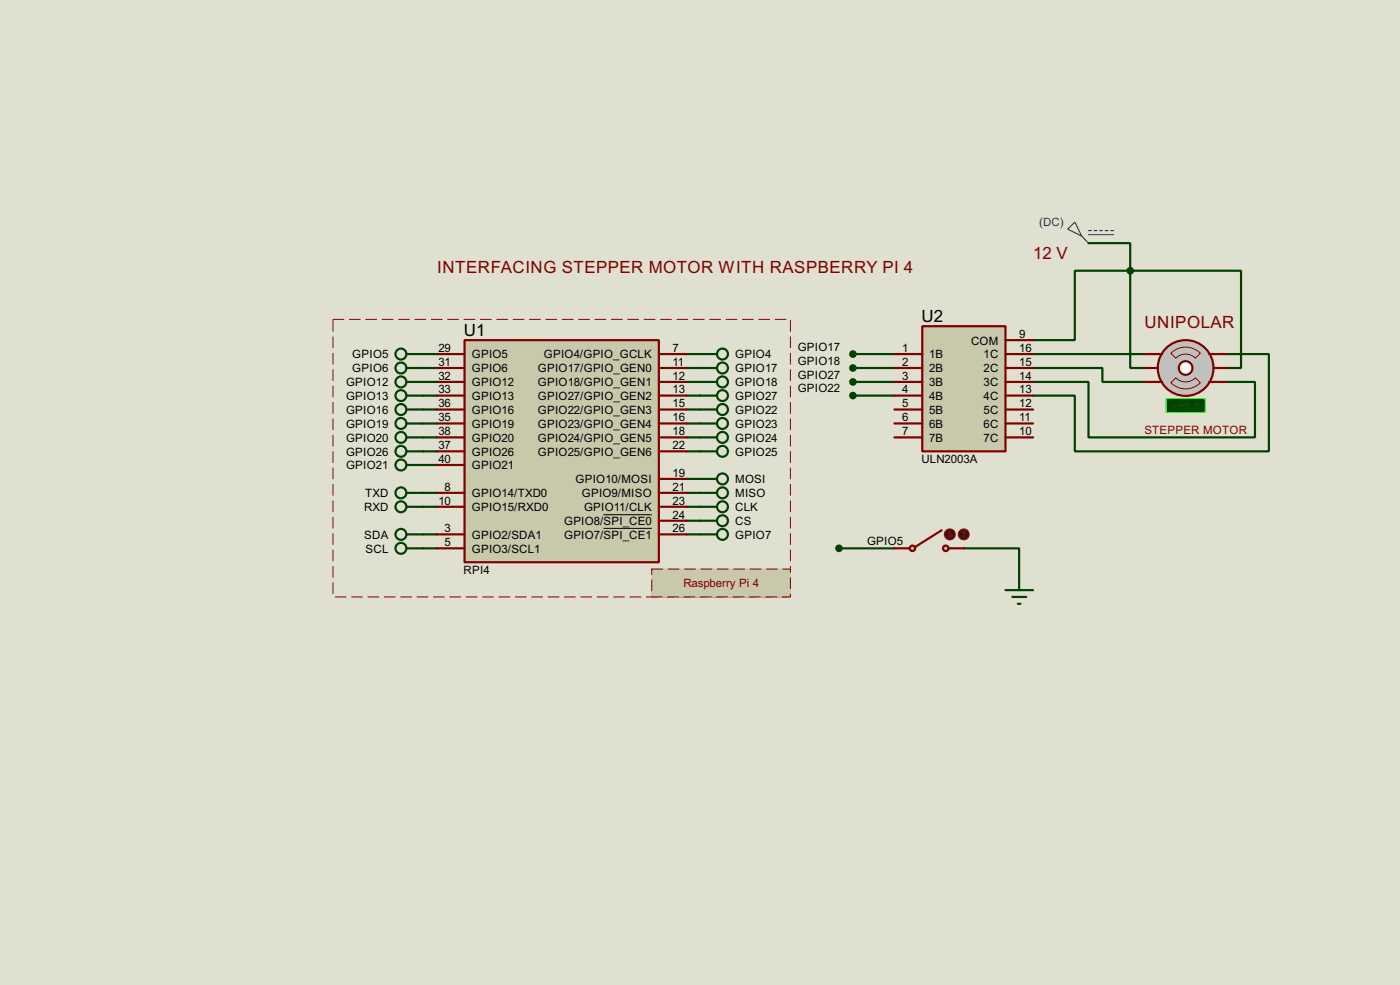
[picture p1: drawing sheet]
<svg xmlns="http://www.w3.org/2000/svg" width="256mm" height="180mm" viewBox="0 0 256 180" stroke-linecap="round" stroke-linejoin="round" font-family="sans-serif">
<path d="M0 0h256.5v180.3h-256.5z" fill="#e0e0d0"/>
<g fill="none" stroke="#004000" stroke-width=".4">
<path d="M199.4 44.5h7.7v5.1M207.1 49.6v17.8h2.5M207.1 49.6h20.3v17.8h-2.6M207.1 49.6h-10.2v12.7h-7.6M77.5 64.8h2.6M77.5 67.4h2.6M77.5 72.4h2.6M77.5 77.5h2.6M77.5 69.9h2.6M77.5 75h2.6M125.8 64.8h2.5M125.8 67.4h2.5"/>
<path d="M125.8 72.4h2.5M125.8 77.5h2.5M125.8 69.9h2.5M125.8 75h2.5M156.3 64.8h7.6M156.3 67.4h7.6M156.3 72.4h7.6M156.3 69.9h7.6M189.3 67.4h12.7v2.5h7.6M189.3 69.9h10.1v10.2h30.5v-10.2h-5.1M189.3 64.8h20.3M224.8 64.8h7.7v17.8h-35.6v-10.2h-7.6"/>
<path d="M77.5 97.8h2.6M77.5 82.6h2.6M77.5 92.8h2.6M77.5 80.1h2.6M77.5 85.1h2.6M77.5 90.2h2.6M125.8 97.8h2.5M125.8 82.6h2.5M125.8 92.8h2.5M125.8 80.1h2.5M125.8 90.2h2.5M125.8 87.7h2.5"/>
<path d="M125.8 95.3h2.5M77.5 100.4h2.6M153.7 100.4h10.2M176.6 100.4h10.1v5.1"/>
</g>
<path d="M61 58.5h83.8v50.8h-83.8z" fill="none" stroke="#e0e0d0" stroke-width=".18"/>
<path d="M61 58.5h83.8v50.8h-83.8z" fill="none" stroke="#800000" stroke-width=".18" stroke-dasharray="2 1"/>
<g fill="#c8c8aa">
<path d="M119.4 104.2h25.4v5.1h-25.4z" fill-rule="evenodd"/>
<path d="M119.4 104.2h25.4v5.1h-25.4z" fill-rule="evenodd"/>
</g>
<path d="M119.4 104.2h25.4v5.1h-25.4z" fill="none" stroke="#c8c8aa" stroke-width=".18"/>
<path d="M119.4 104.2h25.4v5.1h-25.4z" fill="none" stroke="#800000" stroke-width=".18" stroke-dasharray="2 1"/>
<path d="M85.1 62.3h35.6v40.6h-35.6z" fill="#c8c8aa" stroke="#800000" stroke-width=".4"/>
<g fill="none" stroke="#800000" stroke-width=".4">
<path d="M80.1 64.8h5M80.1 67.4h5M80.1 72.4h5M80.1 75h5M80.1 77.5h5M80.1 69.9h5M120.7 64.8h5.1M120.7 67.4h5.1M120.7 72.4h5.1M120.7 75h5.1M120.7 77.5h5.1M120.7 69.9h5.1"/>
<path d="M80.1 97.8h5M80.1 90.2h5M80.1 92.8h5M80.1 82.6h5M80.1 80.1h5M80.1 85.1h5M120.7 97.8h5.1M120.7 87.7h5.1M120.7 90.2h5.1M120.7 92.8h5.1M120.7 82.6h5.1M120.7 80.1h5.1"/>
<path d="M120.7 95.3h5.1M80.1 100.4h5"/>
</g>
<path d="M110.6 94.2h8.8M110.6 96.7h8.8" fill="none" stroke="#000" stroke-width=".18"/>
<g fill="none" stroke="#004000" stroke-width=".4">
<path d="M74.5 64.8h3M74.5 67.4h3M74.5 72.4h3M74.5 77.5h3M74.5 69.9h3M74.5 75h3M128.3 64.8h3.1M128.3 67.4h3.1M128.3 72.4h3.1M128.3 77.5h3.1M128.3 69.9h3.1M128.3 75h3.1"/>
<path d="M74.5 97.8h3M74.5 82.6h3M74.5 92.8h3M74.5 80.1h3M74.5 85.1h3M74.5 90.2h3M128.3 97.8h3.1M128.3 82.6h3.1M128.3 92.8h3.1M128.3 80.1h3.1M128.3 90.2h3.1M128.3 87.7h3.1"/>
<path d="M128.3 95.3h3.1M74.5 100.4h3"/>
<circle cx="73.4" cy="64.8" r="1"/>
<circle cx="73.4" cy="77.5" r="1"/>
<circle cx="73.4" cy="75" r="1"/>
<circle cx="73.4" cy="72.4" r="1"/>
<circle cx="73.4" cy="69.9" r="1"/>
<circle cx="73.4" cy="67.4" r="1"/>
<circle cx="132.3" cy="72.4" r="1"/>
<circle cx="132.3" cy="69.9" r="1"/>
<circle cx="132.3" cy="67.4" r="1"/>
<circle cx="132.3" cy="64.8" r="1"/>
<circle cx="132.3" cy="75" r="1"/>
<circle cx="132.3" cy="77.5" r="1"/>
<circle cx="73.4" cy="97.8" r="1"/>
<circle cx="73.4" cy="85.1" r="1"/>
<circle cx="73.4" cy="82.6" r="1"/>
<circle cx="73.4" cy="92.8" r="1"/>
<circle cx="73.4" cy="80.1" r="1"/>
<circle cx="73.4" cy="90.2" r="1"/>
<circle cx="132.3" cy="95.3" r="1"/>
<circle cx="132.3" cy="92.8" r="1"/>
<circle cx="132.3" cy="87.7" r="1"/>
<circle cx="132.3" cy="82.6" r="1"/>
<circle cx="132.3" cy="90.2" r="1"/>
<circle cx="132.3" cy="80.1" r="1"/>
<circle cx="132.3" cy="97.8" r="1"/>
<circle cx="73.4" cy="100.4" r="1"/>
</g>
<path d="M169 59.7h15.2v22.9h-15.2z" fill="#c8c8aa" stroke="#800000" stroke-width=".4"/>
<g fill="none" stroke="#800000" stroke-width=".4">
<path d="M163.9 64.8h5.1M163.9 67.4h5.1M163.9 69.9h5.1M163.9 72.4h5.1M163.9 75h5.1M163.9 77.5h5.1M184.2 64.8h5.1M184.2 67.4h5.1M184.2 69.9h5.1M184.2 72.4h5.1M184.2 75h5.1M184.2 77.5h5.1"/>
<path d="M184.2 62.3h5.1M163.9 80.1h5.1M184.2 80.1h5.1"/>
</g>
<g fill="#004000" stroke="#004000" stroke-width=".4">
<circle cx="156.2" cy="64.8" r=".5"/>
<circle cx="156.2" cy="67.4" r=".5"/>
<circle cx="156.2" cy="69.9" r=".5"/>
<circle cx="156.2" cy="72.4" r=".5"/>
</g>
<circle cx="217.2" cy="67.4" r="5.1" fill="#c0c0c0" stroke="#800000" stroke-width=".4"/>
<circle cx="217.2" cy="67.4" r="1.25" fill="#feffff" stroke="#800000" stroke-width=".4"/>
<path d="M212.1 64.8h.8M212.1 69.9h.8M221.5 64.8h.8M221.5 69.9h.8" fill="none" stroke="#800000" stroke-width=".4"/>
<path d="M213.7 73h7.1v2.5h-7.1z" fill="#004000" stroke="#0f0" stroke-width=".2"/>
<path d="M214.5 64.7a3.8 3.8 0 0 1 5.4 0l-.9 .9a2.54 2.54 0 0 0-3.6 0zM215.4 69.2a2.54 2.54 0 0 0 3.6 0l.9 .9a3.8 3.8 0 0 1-5.4 0z" fill="none" stroke="#800000" stroke-width=".18"/>
<path d="M209.6 67.4h2.5M209.6 64.8h2.5M209.6 69.9h2.5M222.3 67.4h2.5M222.3 64.8h2.5M222.3 69.9h2.5" fill="none" stroke="#800000" stroke-width=".4"/>
<path d="M196.9 40.7l1.3 2.5-2.6-1.2zM198.2 43.2l1.2 1.3M199.4 42.2h.6M199.4 43h4.6M200.5 42.2h.5M201.5 42.2h.5M202.5 42.2h.5M203.5 42.2h.5" fill="none" stroke="#0000c0" stroke-width=".2"/>
<circle cx="207" cy="49.6" r=".5" fill="#004000" stroke="#004000" stroke-width=".4"/>
<g fill="#c8c8aa" stroke="#800000" stroke-width=".4">
<circle cx="173.2" cy="100.4" r=".5"/>
<circle cx="167.1" cy="100.4" r=".5"/>
</g>
<path d="M172.5 97.1l-4.8 3M163.9 100.4h2.8M173.8 100.4h2.8" fill="none" stroke="#800000" stroke-width=".4"/>
<circle cx="174" cy="97.8" r="1" fill="#400000" stroke="#f00" stroke-width=".2"/>
<path d="M173.8 98.1l.2 .3M174 97.3v1.1M174.3 98.1l-.3 .3" fill="none" stroke="#f00" stroke-width=".2"/>
<circle cx="176.5" cy="97.8" r="1" fill="#400000" stroke="#f00" stroke-width=".2"/>
<path d="M176.6 97.3l-.3 .3M176.6 97.3l.2 .3M176.6 97.3v1.1" fill="none" stroke="#f00" stroke-width=".2"/>
<circle cx="153.7" cy="100.4" r=".5" fill="#004000" stroke="#004000" stroke-width=".4"/>
<path d="M184.2 108h5.1M185.5 109.3h2.5M186.5 110.5h.5M186.7 105.5v2.5" fill="none" stroke="#004000" stroke-width=".4"/>
<g font-size="3.5" fill="#800000">
<text x="189.3" y="47.4">12 V</text>
<text x="80.1" y="49.9">INTERFACING STEPPER MOTOR WITH RASPBERRY PI 4</text>
<text x="209.7" y="60.1">UNIPOLAR</text>
</g>
<g font-size="3.5">
<text x="168.8" y="58.9">U2</text>
<text x="85" y="61.4">U1</text>
</g>
<text font-size="2.4" fill="#0000c0" x="190.4" y="41.5">(DC)</text>
<g font-size="2.4">
<text x="64.5" y="65.6">GPIO5</text>
<text x="80.3" y="64.4">29</text>
<text x="86.4" y="65.6">GPIO5</text>
<text x="99.6" y="65.6">GPIO4/GPIO_GCLK</text>
<text x="123.2" y="64.4">7</text>
<text x="134.7" y="65.6">GPIO4</text>
<text x="146.1" y="64.2">GPIO17</text>
<text x="165.3" y="64.4">1</text>
<text x="170.2" y="65.6">1B</text>
<text x="177.9" y="63.1">COM</text>
<text x="180.2" y="65.6">1C</text>
<text x="186.7" y="64.4">16</text>
<text x="186.7" y="61.9">9</text>
<text x="63.4" y="70.7">GPIO12</text>
<text x="64.5" y="68.1">GPIO6</text>
<text x="80.3" y="67">31</text>
<text x="80.3" y="72">33</text>
<text x="80.3" y="69.5">32</text>
<text x="86.4" y="68.1">GPIO6</text>
<text x="86.4" y="70.7">GPIO12</text>
<text x="98.5" y="68.1">GPIO17/GPIO_GEN0</text>
<text x="98.5" y="70.7">GPIO18/GPIO_GEN1</text>
<text x="123.2" y="67">11</text>
<text x="123.2" y="72">13</text>
<text x="123.2" y="69.5">12</text>
<text x="134.7" y="68.1">GPIO17</text>
<text x="134.7" y="70.7">GPIO18</text>
<text x="146.1" y="66.7">GPIO18</text>
<text x="146.1" y="69.3">GPIO27</text>
<text x="146.1" y="71.8">GPIO22</text>
<text x="165.3" y="67">2</text>
<text x="165.3" y="69.5">3</text>
<text x="165.3" y="72">4</text>
<text x="170.2" y="68.1">2B</text>
<text x="170.2" y="70.7">3B</text>
<text x="180.2" y="68.1">2C</text>
<text x="180.2" y="70.7">3C</text>
<text x="186.7" y="67">15</text>
<text x="186.7" y="69.5">14</text>
<text x="186.7" y="72">13</text>
<text x="63.4" y="73.2">GPIO13</text>
<text x="63.4" y="75.8">GPIO16</text>
<text x="80.3" y="77.1">35</text>
<text x="80.3" y="74.6">36</text>
<text x="86.4" y="73.2">GPIO13</text>
<text x="86.4" y="75.8">GPIO16</text>
<text x="98.5" y="73.2">GPIO27/GPIO_GEN2</text>
<text x="98.5" y="75.8">GPIO22/GPIO_GEN3</text>
<text x="123.2" y="74.6">15</text>
<text x="123.2" y="77.1">16</text>
<text x="134.7" y="73.2">GPIO27</text>
<text x="134.7" y="75.8">GPIO22</text>
<text x="165.3" y="74.6">5</text>
<text x="165.3" y="77.1">6</text>
<text x="170.2" y="73.2">4B</text>
<text x="170.2" y="75.8">5B</text>
<text x="180.2" y="73.2">4C</text>
<text x="180.2" y="75.8">5C</text>
<text x="186.7" y="74.6">12</text>
<text x="186.7" y="77.1">11</text>
<text x="63.4" y="78.3">GPIO19</text>
<text x="63.4" y="83.4">GPIO26</text>
<text x="63.4" y="80.8">GPIO20</text>
<text x="80.3" y="82.2">37</text>
<text x="80.3" y="79.7">38</text>
<text x="86.4" y="78.3">GPIO19</text>
<text x="86.4" y="83.4">GPIO26</text>
<text x="86.4" y="80.8">GPIO20</text>
<text x="98.5" y="78.3">GPIO23/GPIO_GEN4</text>
<text x="98.5" y="80.8">GPIO24/GPIO_GEN5</text>
<text x="98.5" y="83.4">GPIO25/GPIO_GEN6</text>
<text x="123.2" y="79.7">18</text>
<text x="123.2" y="82.2">22</text>
<text x="134.7" y="78.3">GPIO23</text>
<text x="134.7" y="80.8">GPIO24</text>
<text x="134.7" y="83.4">GPIO25</text>
<text x="165.3" y="79.7">7</text>
<text x="170.2" y="78.3">6B</text>
<text x="170.2" y="80.8">7B</text>
<text x="180.2" y="78.3">6C</text>
<text x="180.2" y="80.8">7C</text>
<text x="186.7" y="79.7">10</text>
<text x="63.4" y="85.9">GPIO21</text>
<text x="80.3" y="84.7">40</text>
<text x="81.5" y="89.8">8</text>
<text x="86.4" y="85.9">GPIO21</text>
<text x="105.4" y="88.5">GPIO10/MOSI</text>
<text x="123.2" y="87.3">19</text>
<text x="123.2" y="89.8">21</text>
<text x="134.7" y="88.5">MOSI</text>
<text x="168.8" y="84.8">ULN2003A</text>
<text x="66.7" y="93.6">RXD</text>
<text x="66.9" y="91">TXD</text>
<text x="80.3" y="92.4">10</text>
<text x="86.4" y="93.6">GPIO15/RXD0</text>
<text x="86.4" y="91">GPIO14/TXD0</text>
<text x="106.6" y="91">GPIO9/MISO</text>
<text x="107" y="93.6">GPIO11/CLK</text>
<text x="123.2" y="92.4">23</text>
<text x="123.2" y="94.9">24</text>
<text x="134.7" y="91">MISO</text>
<text x="134.7" y="93.6">CLK</text>
<text x="66.7" y="98.6">SDA</text>
<text x="67" y="101.2">SCL</text>
<text x="81.5" y="97.4">3</text>
<text x="81.5" y="100">5</text>
<text x="86.4" y="98.6">GPIO2/SDA1</text>
<text x="86.4" y="101.2">GPIO3/SCL1</text>
<text x="103.3" y="96.1">GPIO8/SPI_CE0</text>
<text x="103.3" y="98.6">GPIO7/SPI_CE1</text>
<text x="123.2" y="97.4">26</text>
<text x="134.7" y="96.1">CS</text>
<text x="134.7" y="98.6">GPIO7</text>
<text x="158.8" y="99.8">GPIO5</text>
<text x="84.9" y="105.1">RPI4</text>
</g>
<text font-size="2.4" fill="#008000" x="214.6" y="75">+88.8</text>
<g font-size="2.4" fill="#800000">
<text x="209.6" y="79.5">STEPPER MOTOR</text>
<text x="125.2" y="107.5">Raspberry Pi 4</text>
</g>
</svg>
